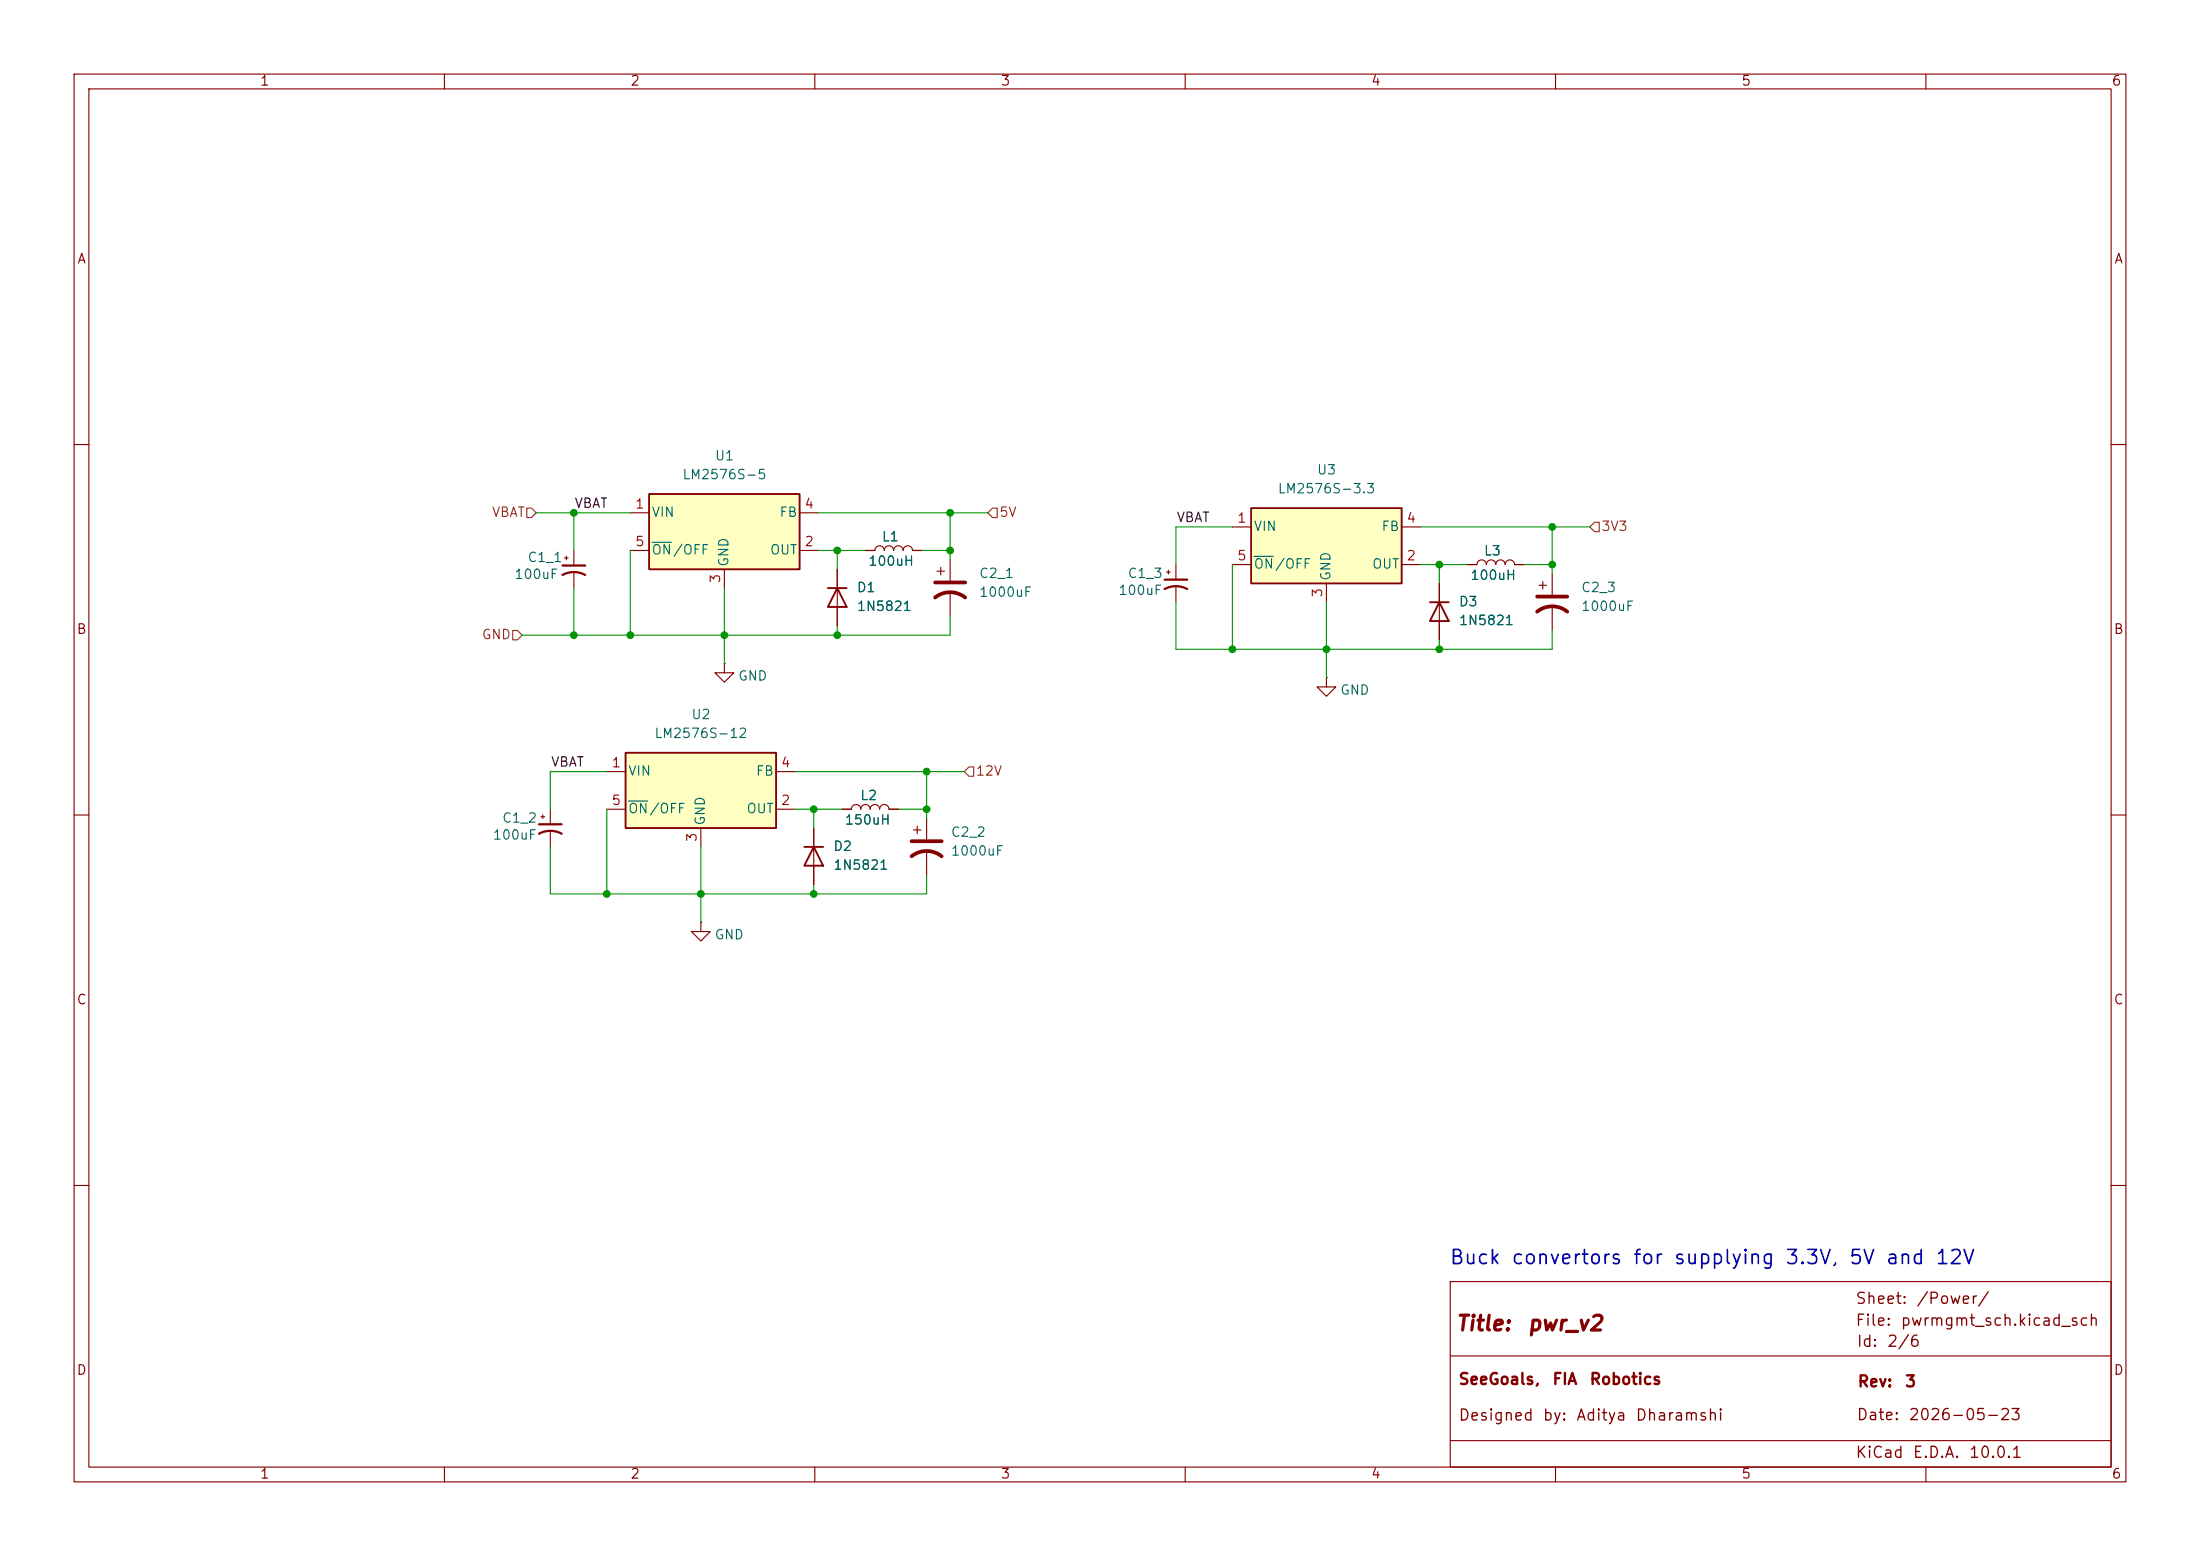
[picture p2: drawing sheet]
<svg xmlns="http://www.w3.org/2000/svg" width="297mm" height="210mm" viewBox="0 0 297 210" stroke-linecap="round" stroke-linejoin="round" font-family="sans-serif">
<g fill="none" stroke="#840000" stroke-width=".15">
<path d="M10 10h277v190h-277zM12 12h273v186h-273zM60 10v2M110 10v2M160 10v2M210 10v2M260 10v2M10 60h2M126.5 77.1h1M127 76.6v1M128.3 75.6v2.8M128.3 79.9v3.3"/>
<path d="M285 60h2M10 110h2M285 110h2M10 160h2M195.8 173h89.2v25h-89.2zM285 160h2M60 198v2M110 198v2M160 198v2M195.8 194.4h89.1M195.8 183h89.1M210 198v2"/>
<path d="M260 198v2"/>
</g>
<path d="M126.2 78.6h4.1M126.2 80.6a3.3 3.3 0 0 1 4.1 0" fill="none" stroke="#840000" stroke-width=".51"/>
<path d="M84.5 101.6h20.3v10.2h-20.3z" fill="#ffffc2"/>
<path d="M111.8 79.4h2.5M113 79.4l1.3 2.5h-2.5zM84.5 101.6h20.3v10.2h-20.3z" fill="none" stroke="#840000" stroke-width=".25"/>
<g fill="none" stroke="#840000" stroke-width=".15">
<path d="M76.2 75.3h.5M76.5 75.1v.5M77.5 74.3v2M77.5 77.3v2.1M113 76.8v7.7M157.5 77.2h.5M157.7 77v.5M158.7 76.2v2M158.7 79.2v2.1M207.8 79h1M208.3 78.5v1M209.5 77.5v2.8"/>
<path d="M97.8 89.5v1.3h1.3l-1.3 1.3-1.3-1.3h1.3M97.8 89.5h.1M179.1 91.4v1.3h1.2l-1.2 1.3-1.3-1.3h1.3M179.1 91.4h.1M209.5 81.8v3.3M81.9 104.1h2.6M81.9 109.2h2.6M94.6 111.8v2.5M104.8 104.1h2.5M104.8 109.2h2.5M113.7 109.2h1.2a.64 .64 0 0 1 .7-.6 .64 .64 0 0 1 .6 .6 .64 .64 0 0 1 .6-.6 .64 .64 0 0 1 .7 .6 .64 .64 0 0 1 .6-.6 .64 .64 0 0 1 .6 .6 .64 .64 0 0 1 .7-.6 .64 .64 0 0 1 .6 .6h1.3M123.3 112h1"/>
<path d="M123.8 111.5v1M125.1 110.5v2.8M125.1 114.8v3.3M94.6 124.5v1.2h1.3l-1.3 1.3-1.3-1.3h1.3M94.6 124.5h.1"/>
</g>
<path d="M84.8 108.1h2.6" fill="none" stroke="#006464" stroke-width=".15"/>
<path d="M75.9 77.6a3.2 3.2 0 0 1 3.1 0M75.9 76.3h3.1M157.2 79.5a3.2 3.2 0 0 1 3.1 0M157.2 78.2h3.1" fill="none" stroke="#840000" stroke-width=".3"/>
<path d="M207.5 82.6a3.3 3.3 0 0 1 4.1 0M207.5 80.5h4.1M123.1 115.6a3.3 3.3 0 0 1 4 0M123.1 113.5h4" fill="none" stroke="#840000" stroke-width=".51"/>
<path d="M168.9 68.6h20.3v10.1h-20.3z" fill="#ffffc2"/>
<path d="M168.9 68.6h20.3v10.1h-20.3zM193 81.3h2.6M194.3 81.3l1.3 2.5h-2.6zM108.6 114.3h2.5M109.9 114.3l1.2 2.5h-2.5z" fill="none" stroke="#840000" stroke-width=".25"/>
<g fill="none" stroke="#840000" stroke-width=".15">
<path d="M116.8 74.3h1.3a.64 .64 0 0 1 .6-.6 .64 .64 0 0 1 .7 .6 .64 .64 0 0 1 .6-.6 .64 .64 0 0 1 .6 .6 .64 .64 0 0 1 .7-.6 .64 .64 0 0 1 .6 .6 .64 .64 0 0 1 .7-.6 .64 .64 0 0 1 .6 .6h1.3M166.4 71.1h2.5M166.4 76.2h2.5M179.1 78.7v2.6M189.2 71.1h2.6M189.2 76.2h2.6M194.3 78.7v7.7M198.1 76.2h1.3a.64 .64 0 0 1 .6-.6 .64 .64 0 0 1 .7 .6 .64 .64 0 0 1 .6-.6 .64 .64 0 0 1 .6 .6 .64 .64 0 0 1 .7-.6 .64 .64 0 0 1 .6 .6 .64 .64 0 0 1 .6-.6 .64 .64 0 0 1 .7 .6h1.2M73 110.2h.5M73.3 110v.5M74.3 109.2v2.1M74.3 112.3v2"/>
<path d="M109.9 111.8v7.6"/>
</g>
<path d="M169.3 75.1h2.6" fill="none" stroke="#006464" stroke-width=".15"/>
<path d="M72.8 112.5a3.2 3.2 0 0 1 3 0M72.8 111.3h3" fill="none" stroke="#840000" stroke-width=".3"/>
<path d="M87.6 66.7h20.3v10.1h-20.3z" fill="#ffffc2"/>
<path d="M87.6 66.7h20.3v10.1h-20.3z" fill="none" stroke="#840000" stroke-width=".25"/>
<g fill="none" stroke="#840000" stroke-width=".15">
<path d="M85.1 69.2h2.5M85.1 74.3h2.5M97.8 76.8v2.6M107.9 69.2h2.6M107.9 74.3h2.6M113 76.8v2.6M116.8 74.3h1.3M123.2 74.3h1.3M194.3 78.7v2.6M198.1 76.2h1.3M204.5 76.2h1.2M113 81.9v2.6"/>
<path d="M194.3 83.8v2.6M109.9 111.8v2.5M109.9 116.8v2.6M113.7 109.2h1.2M120 109.2h1.3"/>
</g>
<path d="M88 73.2h2.6" fill="none" stroke="#006464" stroke-width=".15"/>
<path d="M71.1 68.6h.7l.6 .6-.6 .7h-.7zM134 68.6h.6v1.3h-.6l-.7-.7zM215.3 70.5h.6v1.3h-.6l-.7-.7zM69.2 85.1h.6l.7 .6-.7 .7h-.6zM130.8 103.5h.6v1.3h-.6l-.6-.7z" fill="none" stroke="#725600" stroke-width=".15"/>
<g fill="none" stroke="#009600" stroke-width=".15">
<path d="M72.4 69.2h12.7M77.5 69.2v5.1M77.5 79.4v6.3M85.1 74.3v11.4M97.8 79.4v10.1M110.5 74.3h6.3M110.5 69.2h22.8M113 74.3v2.5M124.5 74.3h3.8M128.3 69.2v6.4M166.4 71.1h-7.7v5.1M166.4 76.2v11.4"/>
<path d="M191.8 76.2h6.3M191.8 71.1h22.8M194.3 76.2v2.5M205.7 76.2h3.8M209.5 71.1v6.4M113 84.5v1.2M128.3 83.2v2.5h-57.8M158.7 81.3v6.3h50.8v-2.5M179.1 81.3v10.1M194.3 86.4v1.2M74.3 114.3v6.4h50.8v-2.6M81.9 109.2v11.5"/>
<path d="M81.9 104.1h-7.6v5.1M94.6 114.3v10.2M107.3 109.2h6.4M107.3 104.1h22.9M109.9 109.2v2.6M109.9 119.4v1.3M121.3 109.2h3.8M125.1 104.1v6.4"/>
</g>
<g fill="#009600" stroke="#009600" stroke-width=".14">
<circle cx="209.5" cy="76.2" r=".46"/>
<circle cx="194.3" cy="87.6" r=".46"/>
<circle cx="194.3" cy="76.2" r=".46"/>
<circle cx="209.5" cy="71.1" r=".46"/>
<circle cx="85.1" cy="85.7" r=".46"/>
<circle cx="113" cy="85.7" r=".46"/>
<circle cx="97.8" cy="85.7" r=".46"/>
<circle cx="77.5" cy="69.2" r=".46"/>
<circle cx="128.3" cy="69.2" r=".46"/>
<circle cx="113" cy="74.3" r=".46"/>
<circle cx="128.3" cy="74.3" r=".46"/>
<circle cx="77.5" cy="85.7" r=".46"/>
<circle cx="94.6" cy="120.7" r=".46"/>
<circle cx="109.9" cy="120.7" r=".46"/>
<circle cx="125.1" cy="109.2" r=".46"/>
<circle cx="125.1" cy="104.1" r=".46"/>
<circle cx="81.9" cy="120.7" r=".46"/>
<circle cx="166.4" cy="87.6" r=".46"/>
<circle cx="109.9" cy="109.2" r=".46"/>
<circle cx="179.1" cy="87.6" r=".46"/>
</g>
<g font-size="2" fill="#840000">
<text x="196.4" y="180.1">Title:</text>
<text x="206.1" y="180.1">pwr_v2</text>
</g>
<text font-size="1.9" fill="#0000c2" x="195.6" y="171.1">Buck convertors for supplying 3.3V, 5V and 12V</text>
<g font-size="1.5" fill="#840000">
<text x="250.4" y="179.3">File:</text>
<text x="250.4" y="176.4">Sheet:</text>
<text x="256.5" y="179.3">pwrmgmt_sch.kicad_sch</text>
<text x="258.6" y="176.4">/Power/</text>
<text x="250.6" y="182.2">Id:</text>
<text x="254.6" y="182.2">2/6</text>
<text x="196.8" y="187.3">SeeGoals,</text>
<text x="209.5" y="187.3">FIA</text>
<text x="214.5" y="187.3">Robotics</text>
<text x="250.7" y="187.6">Rev:</text>
<text x="257.1" y="187.6">3</text>
<text x="196.8" y="192.1">Designed</text>
<text x="208.2" y="192.1">by:</text>
<text x="212.7" y="192.1">Aditya</text>
<text x="220.7" y="192.1">Dharamshi</text>
<text x="250.4" y="197.1">KiCad</text>
<text x="250.5" y="192.1">Date:</text>
<text x="257.6" y="192.1">2026-05-23</text>
<text x="258.1" y="197.1">E.D.A.</text>
<text x="265.7" y="197.1">10.0.1</text>
</g>
<g font-size="1.3" fill="#840000">
<text x="35" y="11.9">1</text>
<text x="85" y="11.9">2</text>
<text x="135" y="11.9">3</text>
<text x="185" y="11.9">4</text>
<text x="235" y="11.9">5</text>
<text x="285" y="11.9">6</text>
<text x="10.3" y="35.9">A</text>
<text x="285.3" y="35.9">A</text>
<text x="10.3" y="85.9">B</text>
<text x="285.3" y="85.9">B</text>
<text x="10.3" y="135.9">C</text>
<text x="285.3" y="135.9">C</text>
<text x="10.3" y="185.9">D</text>
<text x="285.3" y="185.9">D</text>
<text x="35" y="199.9">1</text>
<text x="85" y="199.9">2</text>
<text x="135" y="199.9">3</text>
<text x="185" y="199.9">4</text>
<text x="235" y="199.9">5</text>
<text x="285" y="199.9">6</text>
</g>
<g font-size="1.3" fill="#006464">
<text x="92" y="65">LM2576S-5</text>
<text x="96.4" y="62.5">U1</text>
<text x="177.7" y="64.4">U3</text>
<text x="87.9" y="70.1">VIN</text>
<text x="105.1" y="70.1">FB</text>
<text x="169.2" y="72">VIN</text>
<text x="172.4" y="66.9">LM2576S-3.3</text>
<text x="186.4" y="72">FB</text>
<text x="71.1" y="76.2">C1_1</text>
<text x="87.9" y="75.2">ON/OFF</text>
<text x="98.7" y="76.6" transform="rotate(-90 98.7 76.6)">GND</text>
<text x="103.9" y="75.2">OUT</text>
<text x="117.1" y="76.7">100uH</text>
<text x="119" y="73.4">L1</text>
<text x="169.2" y="77.1">ON/OFF</text>
<text x="185.1" y="77.1">OUT</text>
<text x="200.2" y="75.3">L3</text>
<text x="69.4" y="78.5">100uF</text>
<text x="115.6" y="80.2">D1</text>
<text x="115.6" y="82.8">1N5821</text>
<text x="132.1" y="78.3">C2_1</text>
<text x="132.1" y="80.9">1000uF</text>
<text x="150.9" y="80.6">100uF</text>
<text x="152.2" y="78.3">C1_3</text>
<text x="179.9" y="78.5" transform="rotate(-90 179.9 78.5)">GND</text>
<text x="196.9" y="82.1">D3</text>
<text x="198.4" y="78.6">100uH</text>
<text x="213.4" y="80.2">C2_3</text>
<text x="213.4" y="82.8">1000uF</text>
<text x="196.9" y="84.7">1N5821</text>
<text x="99.6" y="92.2">GND</text>
<text x="180.8" y="94.1">GND</text>
<text x="88.3" y="99.9">LM2576S-12</text>
<text x="93.2" y="97.4">U2</text>
<text x="84.7" y="105">VIN</text>
<text x="102" y="105">FB</text>
<text x="66.4" y="113.6">100uF</text>
<text x="67.7" y="111.4">C1_2</text>
<text x="84.7" y="110.1">ON/OFF</text>
<text x="95.5" y="111.5" transform="rotate(-90 95.5 111.5)">GND</text>
<text x="100.7" y="110.1">OUT</text>
<text x="113.9" y="111.6">150uH</text>
<text x="116" y="108.3">L2</text>
<text x="128.3" y="113.3">C2_2</text>
<text x="112.4" y="115.2">D2</text>
<text x="112.4" y="117.7">1N5821</text>
<text x="128.3" y="115.8">1000uF</text>
<text x="96.4" y="127.1">GND</text>
</g>
<g font-size="1.3" fill="#725600">
<text x="66.3" y="70.1">VBAT</text>
<text x="134.8" y="70.1">5V</text>
<text x="216.1" y="72">3V3</text>
<text x="65" y="86.6">GND</text>
<text x="131.6" y="105">12V</text>
</g>
<g font-size="1.3" fill="#0f0f0f">
<text x="77.5" y="68.9">VBAT</text>
<text x="158.7" y="70.8">VBAT</text>
<text x="74.3" y="103.8">VBAT</text>
</g>
<g font-size="1.3" fill="#a90000">
<text x="85.7" y="69">1</text>
<text x="108.5" y="69">4</text>
<text x="166.9" y="70.9">1</text>
<text x="189.8" y="70.9">4</text>
<text x="85.7" y="74">5</text>
<text x="108.5" y="74">2</text>
<text x="166.9" y="75.9">5</text>
<text x="189.8" y="75.9">2</text>
<text x="97.5" y="78.8" transform="rotate(-90 97.5 78.8)">3</text>
<text x="178.8" y="80.7" transform="rotate(-90 178.8 80.7)">3</text>
<text x="82.5" y="103.9">1</text>
<text x="105.3" y="103.9">4</text>
<text x="82.5" y="109">5</text>
<text x="94.4" y="113.7" transform="rotate(-90 94.4 113.7)">3</text>
<text x="105.3" y="109">2</text>
</g>
</svg>
